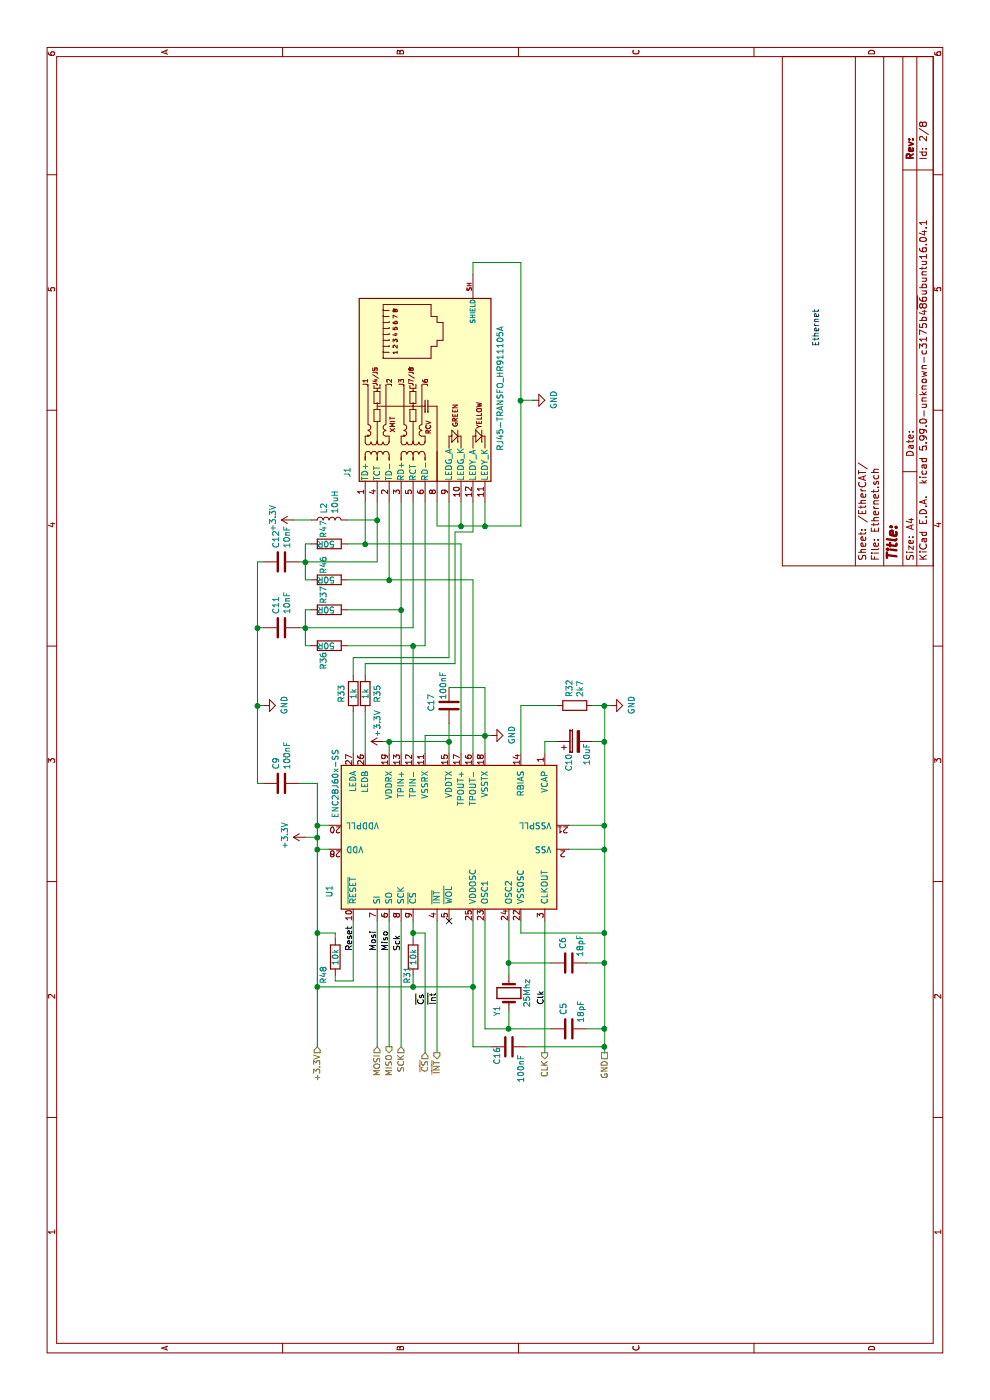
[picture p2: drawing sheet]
EESchema Schematic File Version 5
EELAYER 30 0
EELAYER END
$Descr A4 11693 8268
encoding utf-8
Sheet 2 8
Title ""
Date ""
Rev ""
Comp ""
Comment1 ""
Comment2 ""
Comment3 ""
Comment4 ""
Comment5 ""
Comment6 ""
Comment7 ""
Comment8 ""
Comment9 ""
$EndDescr
$Comp
L OpenPLC-rescue:RJ45-TRANSFO_HR911105A-Connector_Specialized J1
U 1 1
P 8800 3550
AR Path="/5D306C76" Ref="J1"  Part="1" 
AR Path="/5D301D3D/5D306C76" Ref="J1"  Part="1" 
F 0 "J1" H 7750 4200 50  0000 C CNN
F 1 "RJ45-TRANSFO_HR911105A" H 8450 2924 50  0000 C CNN
F 2 "Connector_RJ:RJ45_Hanrun_HR911105A" H 8800 4050 50  0001 C CNN
F 3 "~" H 8900 4150 50  0001 C CNN
	1    8800 3550
	1    0    0    -1  
$EndComp
$Comp
L Interface_Ethernet:ENC28J60x-SS U1
U 1 1
P 4700 3750
F 0 "U1" H 4250 4750 50  0000 C CNN
F 1 "ENC28J60x-SS" H 5150 4700 50  0000 C CNN
F 2 "Package_SO:SSOP-28_5.3x10.2mm_P0.65mm" H 5850 2800 50  0001 C CIN
F 3 "http://ww1.microchip.com/downloads/en/devicedoc/39662e.pdf" H 4700 3750 50  0001 C CNN
	1    4700 3750
	1    0    0    -1  
$EndComp
$Comp
L Device:R R31
U 1 1
P 3700 3450
F 0 "R31" V 3650 3300 50  0000 C CNN
F 1 "10k" V 3700 3450 50  0000 C CNN
F 2 "Resistor_SMD:R_0805_2012Metric" V 3630 3450 50  0001 C CNN
F 3 "~" H 3700 3450 50  0001 C CNN
	1    3700 3450
	0    1    1    0   
$EndComp
$Comp
L Device:R R33
U 1 1
P 5900 2950
F 0 "R33" V 5800 2950 50  0000 C CNN
F 1 "1k" V 5900 2950 50  0000 C CNN
F 2 "Resistor_SMD:R_0805_2012Metric" V 5830 2950 50  0001 C CNN
F 3 "~" H 5900 2950 50  0001 C CNN
	1    5900 2950
	0    1    1    0   
$EndComp
$Comp
L Device:R R32
U 1 1
P 5800 4800
F 0 "R32" H 5870 4846 50  0000 L CNN
F 1 "2k7" H 5870 4755 50  0000 L CNN
F 2 "Resistor_SMD:R_0805_2012Metric" V 5730 4800 50  0001 C CNN
F 3 "~" H 5800 4800 50  0001 C CNN
	1    5800 4800
	1    0    0    -1  
$EndComp
$Comp
L Device:R R46
U 1 1
P 6850 2750
F 0 "R46" H 6900 2800 50  0000 L CNN
F 1 "50R" V 6850 2700 50  0000 L CNN
F 2 "Resistor_SMD:R_0805_2012Metric" V 6780 2750 50  0001 C CNN
F 3 "~" H 6850 2750 50  0001 C CNN
	1    6850 2750
	1    0    0    -1  
$EndComp
$Comp
L Device:C C5
U 1 1
P 3100 4750
F 0 "C5" H 3215 4796 50  0000 L CNN
F 1 "18pF" H 3150 4650 50  0000 L CNN
F 2 "Capacitor_SMD:C_0805_2012Metric" H 3138 4600 50  0001 C CNN
F 3 "~" H 3100 4750 50  0001 C CNN
	1    3100 4750
	1    0    0    -1  
$EndComp
$Comp
L Device:C C6
U 1 1
P 3650 4750
F 0 "C6" H 3535 4704 50  0000 R CNN
F 1 "18pF" H 3600 4850 50  0000 R CNN
F 2 "Capacitor_SMD:C_0805_2012Metric" H 3688 4600 50  0001 C CNN
F 3 "~" H 3650 4750 50  0001 C CNN
	1    3650 4750
	-1   0    0    1   
$EndComp
$Comp
L Device:C C9
U 1 1
P 5150 2350
F 0 "C9" H 5265 2396 50  0000 L CNN
F 1 "100nF" H 5265 2305 50  0000 L CNN
F 2 "Capacitor_SMD:C_0805_2012Metric" H 5188 2200 50  0001 C CNN
F 3 "~" H 5150 2350 50  0001 C CNN
	1    5150 2350
	1    0    0    -1  
$EndComp
$Comp
L Device:CP C10
U 1 1
P 5500 4800
F 0 "C10" H 5250 4850 50  0000 L CNN
F 1 "10uF" H 5300 4700 50  0000 L CNN
F 2 "Capacitor_Tantalum_SMD:CP_EIA-3216-10_Kemet-I" H 5538 4650 50  0001 C CNN
F 3 "~" H 5500 4800 50  0001 C CNN
	1    5500 4800
	1    0    0    -1  
$EndComp
$Comp
L Device:Crystal Y1
U 1 1
P 3400 4250
F 0 "Y1" H 3250 4350 50  0000 C CNN
F 1 "25Mhz" H 3400 4100 50  0000 C CNN
F 2 "Crystal:Crystal_HC49-4H_Vertical" H 3400 4250 50  0001 C CNN
F 3 "~" H 3400 4250 50  0001 C CNN
	1    3400 4250
	1    0    0    -1  
$EndComp
$Comp
L Device:L L2
U 1 1
P 7350 2750
F 0 "L2" H 7403 2796 50  0000 L CNN
F 1 "10uH" H 7403 2705 50  0000 L CNN
F 2 "Inductor_SMD:L_0805_2012Metric" H 7350 2750 50  0001 C CNN
F 3 "~" H 7350 2750 50  0001 C CNN
	1    7350 2750
	1    0    0    -1  
$EndComp
$Comp
L power:+3.3V #PWR0112
U 1 1
P 4700 2550
F 0 "#PWR0112" H 4700 2400 50  0001 C CNN
F 1 "+3.3V" H 4715 2723 50  0000 C CNN
F 2 "" H 4700 2550 50  0001 C CNN
F 3 "" H 4700 2550 50  0001 C CNN
	1    4700 2550
	1    0    0    -1  
$EndComp
$Comp
L power:GND #PWR0114
U 1 1
P 5550 4100
F 0 "#PWR0114" H 5550 3850 50  0001 C CNN
F 1 "GND" H 5555 3927 50  0000 C CNN
F 2 "" H 5550 4100 50  0001 C CNN
F 3 "" H 5550 4100 50  0001 C CNN
	1    5550 4100
	1    0    0    -1  
$EndComp
Wire Wire Line
	5400 4350 5800 4350
Wire Wire Line
	5800 4350 5800 4650
$Comp
L power:GND #PWR0115
U 1 1
P 5800 5100
F 0 "#PWR0115" H 5800 4850 50  0001 C CNN
F 1 "GND" H 5805 4927 50  0000 C CNN
F 2 "" H 5800 5100 50  0001 C CNN
F 3 "" H 5800 5100 50  0001 C CNN
	1    5800 5100
	1    0    0    -1  
$EndComp
Wire Wire Line
	5800 4950 5800 5050
Wire Wire Line
	5400 4550 5500 4550
Wire Wire Line
	5500 4550 5500 4650
Wire Wire Line
	5500 4950 5500 5050
Wire Wire Line
	5500 5050 5800 5050
Connection ~ 5800 5050
Wire Wire Line
	5800 5050 5800 5100
Wire Wire Line
	5500 5050 4800 5050
Wire Wire Line
	4600 5050 4600 4750
Connection ~ 5500 5050
Wire Wire Line
	4800 4750 4800 5050
Connection ~ 4800 5050
Wire Wire Line
	4800 5050 4600 5050
Wire Wire Line
	4000 4350 3900 4350
Wire Wire Line
	3900 4350 3900 5050
Wire Wire Line
	3900 5050 4600 5050
Connection ~ 4600 5050
Wire Wire Line
	5400 4050 5550 4050
Wire Wire Line
	5550 4050 5550 4100
Wire Wire Line
	4000 4050 3100 4050
Wire Wire Line
	3100 4050 3100 4250
Wire Wire Line
	3550 4250 3650 4250
Wire Wire Line
	3650 4600 3650 4250
Connection ~ 3650 4250
Wire Wire Line
	3650 4250 4000 4250
Wire Wire Line
	3250 4250 3100 4250
Connection ~ 3100 4250
Wire Wire Line
	3100 4250 3100 4600
Wire Wire Line
	3100 5050 3100 4900
Wire Wire Line
	3650 4900 3650 5050
Connection ~ 3650 5050
Wire Wire Line
	3650 5050 3100 5050
Wire Wire Line
	3650 5050 3900 5050
Connection ~ 3900 5050
Wire Wire Line
	4000 3450 3900 3450
Wire Wire Line
	4800 2750 4800 2650
Wire Wire Line
	4800 2650 4700 2650
Wire Wire Line
	3450 3450 3550 3450
Wire Wire Line
	4600 2750 4600 2650
Connection ~ 4600 2650
Wire Wire Line
	4600 2650 3900 2650
Wire Wire Line
	4700 2550 4700 2650
Connection ~ 4700 2650
Wire Wire Line
	4700 2650 4600 2650
Wire Wire Line
	5400 3550 5550 3550
Wire Wire Line
	5550 3550 5550 4050
Connection ~ 5550 4050
$Comp
L Device:R R35
U 1 1
P 5900 3050
F 0 "R35" V 6000 3050 50  0000 C CNN
F 1 "1k" V 5900 3050 50  0000 C CNN
F 2 "Resistor_SMD:R_0805_2012Metric" V 5830 3050 50  0001 C CNN
F 3 "~" H 5900 3050 50  0001 C CNN
	1    5900 3050
	0    1    1    0   
$EndComp
Wire Wire Line
	5750 2950 5400 2950
Wire Wire Line
	5750 3050 5400 3050
Wire Wire Line
	7500 3850 7300 3850
Wire Wire Line
	7300 3850 7300 4050
Wire Wire Line
	7500 4050 7300 4050
Connection ~ 7300 4050
Wire Wire Line
	7500 3150 7350 3150
Wire Wire Line
	7350 3150 7350 2900
$Comp
L power:+3.3V #PWR0116
U 1 1
P 7350 2450
F 0 "#PWR0116" H 7350 2300 50  0001 C CNN
F 1 "+3.3V" H 7365 2623 50  0000 C CNN
F 2 "" H 7350 2450 50  0001 C CNN
F 3 "" H 7350 2450 50  0001 C CNN
	1    7350 2450
	1    0    0    -1  
$EndComp
Wire Wire Line
	7350 2450 7350 2600
Wire Wire Line
	7150 3050 7150 2900
Wire Wire Line
	6850 3250 6850 2900
$Comp
L Device:R R37
U 1 1
P 6600 2750
F 0 "R37" H 6650 2800 50  0000 L CNN
F 1 "50R" V 6600 2700 50  0000 L CNN
F 2 "Resistor_SMD:R_0805_2012Metric" V 6530 2750 50  0001 C CNN
F 3 "~" H 6600 2750 50  0001 C CNN
	1    6600 2750
	1    0    0    -1  
$EndComp
Wire Wire Line
	6600 3350 6600 2900
Wire Wire Line
	6600 3350 7500 3350
Wire Wire Line
	6850 3250 7500 3250
Wire Wire Line
	7500 3050 7150 3050
Wire Wire Line
	7350 3150 7000 3150
Wire Wire Line
	7000 3150 7000 2550
Connection ~ 7350 3150
$Comp
L Device:C C11
U 1 1
P 6450 2350
F 0 "C11" H 6565 2396 50  0000 L CNN
F 1 "10nF" H 6565 2305 50  0000 L CNN
F 2 "Capacitor_SMD:C_0805_2012Metric" H 6488 2200 50  0001 C CNN
F 3 "~" H 6450 2350 50  0001 C CNN
	1    6450 2350
	1    0    0    -1  
$EndComp
$Comp
L Device:C C12
U 1 1
P 7000 2350
F 0 "C12" H 7115 2396 50  0000 L CNN
F 1 "10nF" H 7115 2305 50  0000 L CNN
F 2 "Capacitor_SMD:C_0805_2012Metric" H 7038 2200 50  0001 C CNN
F 3 "~" H 7000 2350 50  0001 C CNN
	1    7000 2350
	1    0    0    -1  
$EndComp
Wire Wire Line
	6600 2600 6600 2550
Wire Wire Line
	6850 2600 6850 2550
Wire Wire Line
	6850 2550 7000 2550
Connection ~ 7000 2550
Wire Wire Line
	7000 2550 7000 2500
Wire Wire Line
	7000 2550 7150 2550
Wire Wire Line
	7150 2550 7150 2600
Wire Wire Line
	4800 2650 5150 2650
Wire Wire Line
	5150 2650 5150 2500
Connection ~ 4800 2650
Wire Wire Line
	5150 2200 5150 2150
Wire Wire Line
	5150 2150 5800 2150
Wire Wire Line
	7000 2150 7000 2200
Wire Wire Line
	6450 2200 6450 2150
Connection ~ 6450 2150
Wire Wire Line
	6450 2150 7000 2150
$Comp
L power:GND #PWR0117
U 1 1
P 5800 2200
F 0 "#PWR0117" H 5800 1950 50  0001 C CNN
F 1 "GND" H 5805 2027 50  0000 C CNN
F 2 "" H 5800 2200 50  0001 C CNN
F 3 "" H 5800 2200 50  0001 C CNN
	1    5800 2200
	1    0    0    -1  
$EndComp
Wire Wire Line
	5800 2200 5800 2150
Connection ~ 5800 2150
Wire Wire Line
	5800 2150 6450 2150
Wire Wire Line
	9400 3950 9500 3950
Wire Wire Line
	9500 3950 9500 4350
$Comp
L power:GND #PWR0118
U 1 1
P 8350 4450
F 0 "#PWR0118" H 8350 4200 50  0001 C CNN
F 1 "GND" H 8355 4277 50  0000 C CNN
F 2 "" H 8350 4450 50  0001 C CNN
F 3 "" H 8350 4450 50  0001 C CNN
	1    8350 4450
	1    0    0    -1  
$EndComp
Wire Wire Line
	7300 4050 7300 4350
Wire Wire Line
	9500 4350 8350 4350
Wire Wire Line
	8350 4450 8350 4350
Connection ~ 8350 4350
Wire Wire Line
	8350 4350 7300 4350
Wire Wire Line
	7150 3050 7150 3850
Connection ~ 7150 3050
Connection ~ 6850 3250
Connection ~ 6600 3350
Text HLabel 2950 3150 0    50   Input ~ 0
MOSI
Wire Wire Line
	4000 3150 2950 3150
Text HLabel 2950 3250 0    50   Output ~ 0
MISO
Wire Wire Line
	4000 3250 2950 3250
Text HLabel 2950 3350 0    50   Input ~ 0
SCK
Wire Wire Line
	4000 3350 2950 3350
Text HLabel 2900 3650 0    50   Output ~ 0
~INT
Wire Wire Line
	4000 3650 2900 3650
Text HLabel 2900 3550 0    50   Input ~ 0
~CS
Wire Wire Line
	2900 3550 3900 3550
Wire Wire Line
	3900 3550 3900 3450
Connection ~ 3900 3450
Wire Wire Line
	3900 3450 3850 3450
Wire Wire Line
	4000 3950 3450 3950
Wire Wire Line
	3450 3950 3450 3450
Connection ~ 3450 3450
Text HLabel 2900 4550 0    50   Output ~ 0
CLK
Wire Wire Line
	4000 4550 2900 4550
Text HLabel 2950 2650 0    50   Input ~ 0
+3.3V
Text HLabel 2900 5050 0    50   UnSpc ~ 0
GND
Wire Wire Line
	2900 5050 2950 5050
Connection ~ 3100 5050
Wire Wire Line
	2950 2650 3450 2650
Connection ~ 3450 2650
Connection ~ 7300 3850
Wire Wire Line
	5500 3750 5400 3750
$Comp
L power:+3.3V #PWR0119
U 1 1
P 5500 3200
F 0 "#PWR0119" H 5500 3050 50  0001 C CNN
F 1 "+3.3V" H 5650 3250 50  0000 C CNN
F 2 "" H 5500 3200 50  0001 C CNN
F 3 "" H 5500 3200 50  0001 C CNN
	1    5500 3200
	1    0    0    -1  
$EndComp
Wire Wire Line
	5500 3250 5500 3750
Wire Wire Line
	5500 3200 5500 3250
Connection ~ 5500 3250
Wire Wire Line
	5400 3250 5500 3250
$Comp
L Device:C C16
U 1 1
P 2950 4250
F 0 "C16" H 2800 4350 50  0000 L CNN
F 1 "100nF" H 2650 4150 50  0000 L CNN
F 2 "Capacitor_SMD:C_0805_2012Metric" H 2988 4100 50  0001 C CNN
F 3 "~" H 2950 4250 50  0001 C CNN
	1    2950 4250
	1    0    0    -1  
$EndComp
$Comp
L Device:C C17
U 1 1
P 5800 3750
F 0 "C17" V 5650 3700 50  0000 L CNN
F 1 "100nF" V 5750 3800 50  0000 L CNN
F 2 "Capacitor_SMD:C_0805_2012Metric" H 5838 3600 50  0001 C CNN
F 3 "~" H 5800 3750 50  0001 C CNN
	1    5800 3750
	0    1    1    0   
$EndComp
Wire Wire Line
	5650 3750 5500 3750
Connection ~ 5500 3750
Wire Wire Line
	5950 3750 5950 4050
Wire Wire Line
	5950 4050 5550 4050
Wire Wire Line
	3450 3950 2950 3950
Wire Wire Line
	2950 3950 2950 4100
Connection ~ 3450 3950
Wire Wire Line
	2950 4400 2950 5050
Connection ~ 2950 5050
Wire Wire Line
	2950 5050 3100 5050
NoConn ~ 4000 3750
Wire Wire Line
	5400 3350 6600 3350
Wire Wire Line
	7300 3650 7300 3850
Wire Wire Line
	7500 3650 7300 3650
Wire Wire Line
	7150 3850 5400 3850
Wire Wire Line
	6200 3750 7500 3750
Wire Wire Line
	6300 2600 6300 2550
$Comp
L Device:R R36
U 1 1
P 6300 2750
F 0 "R36" H 6100 2800 50  0000 L CNN
F 1 "50R" V 6300 2700 50  0000 L CNN
F 2 "Resistor_SMD:R_0805_2012Metric" V 6230 2750 50  0001 C CNN
F 3 "~" H 6300 2750 50  0001 C CNN
	1    6300 2750
	1    0    0    -1  
$EndComp
Wire Wire Line
	6200 3750 6200 2950
Wire Wire Line
	6600 2550 6450 2550
Wire Wire Line
	6450 2550 6450 2500
Wire Wire Line
	6300 2550 6450 2550
Connection ~ 6450 2550
Wire Wire Line
	7500 3450 6450 3450
Wire Wire Line
	6450 3450 6450 2550
Wire Wire Line
	6050 2950 6200 2950
Wire Wire Line
	6300 2900 6300 3450
Wire Wire Line
	6300 3550 7500 3550
Wire Wire Line
	6050 3050 6150 3050
Wire Wire Line
	6150 3050 6150 3800
Wire Wire Line
	6850 3950 6850 3250
Wire Wire Line
	5400 3950 6850 3950
Wire Wire Line
	7500 3950 7250 3950
Wire Wire Line
	7250 3950 7250 3800
Wire Wire Line
	7250 3800 6150 3800
Connection ~ 6300 3450
Wire Wire Line
	6300 3450 6300 3550
Wire Wire Line
	5400 3450 6300 3450
Wire Wire Line
	3450 2650 3450 3450
Wire Wire Line
	4000 2950 3500 2950
Text Label 3750 2950 0    50   ~ 0
Reset
Text Label 3750 3150 0    50   ~ 0
Mosi
Text Label 3750 3250 0    50   ~ 0
Miso
Text Label 3750 3350 0    50   ~ 0
Sck
Text Label 3300 3550 0    50   ~ 0
~Cs
Text Label 3300 3650 0    50   ~ 0
~Int
Text Label 3300 4550 0    50   ~ 0
Clk
$Comp
L Device:R R48
U 1 1
P 3700 2800
F 0 "R48" V 3600 2650 50  0000 C CNN
F 1 "10k" V 3700 2800 50  0000 C CNN
F 2 "Resistor_SMD:R_0805_2012Metric" V 3630 2800 50  0001 C CNN
F 3 "~" H 3700 2800 50  0001 C CNN
	1    3700 2800
	0    1    1    0   
$EndComp
Wire Wire Line
	3850 2800 3900 2800
Wire Wire Line
	3900 2800 3900 2650
Connection ~ 3900 2650
Wire Wire Line
	3900 2650 3450 2650
Wire Wire Line
	3550 2800 3500 2800
Wire Wire Line
	3500 2800 3500 2950
$Comp
L Device:R R47
U 1 1
P 7150 2750
F 0 "R47" H 7200 2800 50  0000 L CNN
F 1 "50R" V 7150 2700 50  0000 L CNN
F 2 "Resistor_SMD:R_0805_2012Metric" V 7080 2750 50  0001 C CNN
F 3 "~" H 7150 2750 50  0001 C CNN
	1    7150 2750
	1    0    0    -1  
$EndComp
Text Notes 8800 6850 0    50   ~ 0
Ethernet
$EndSCHEMATC
